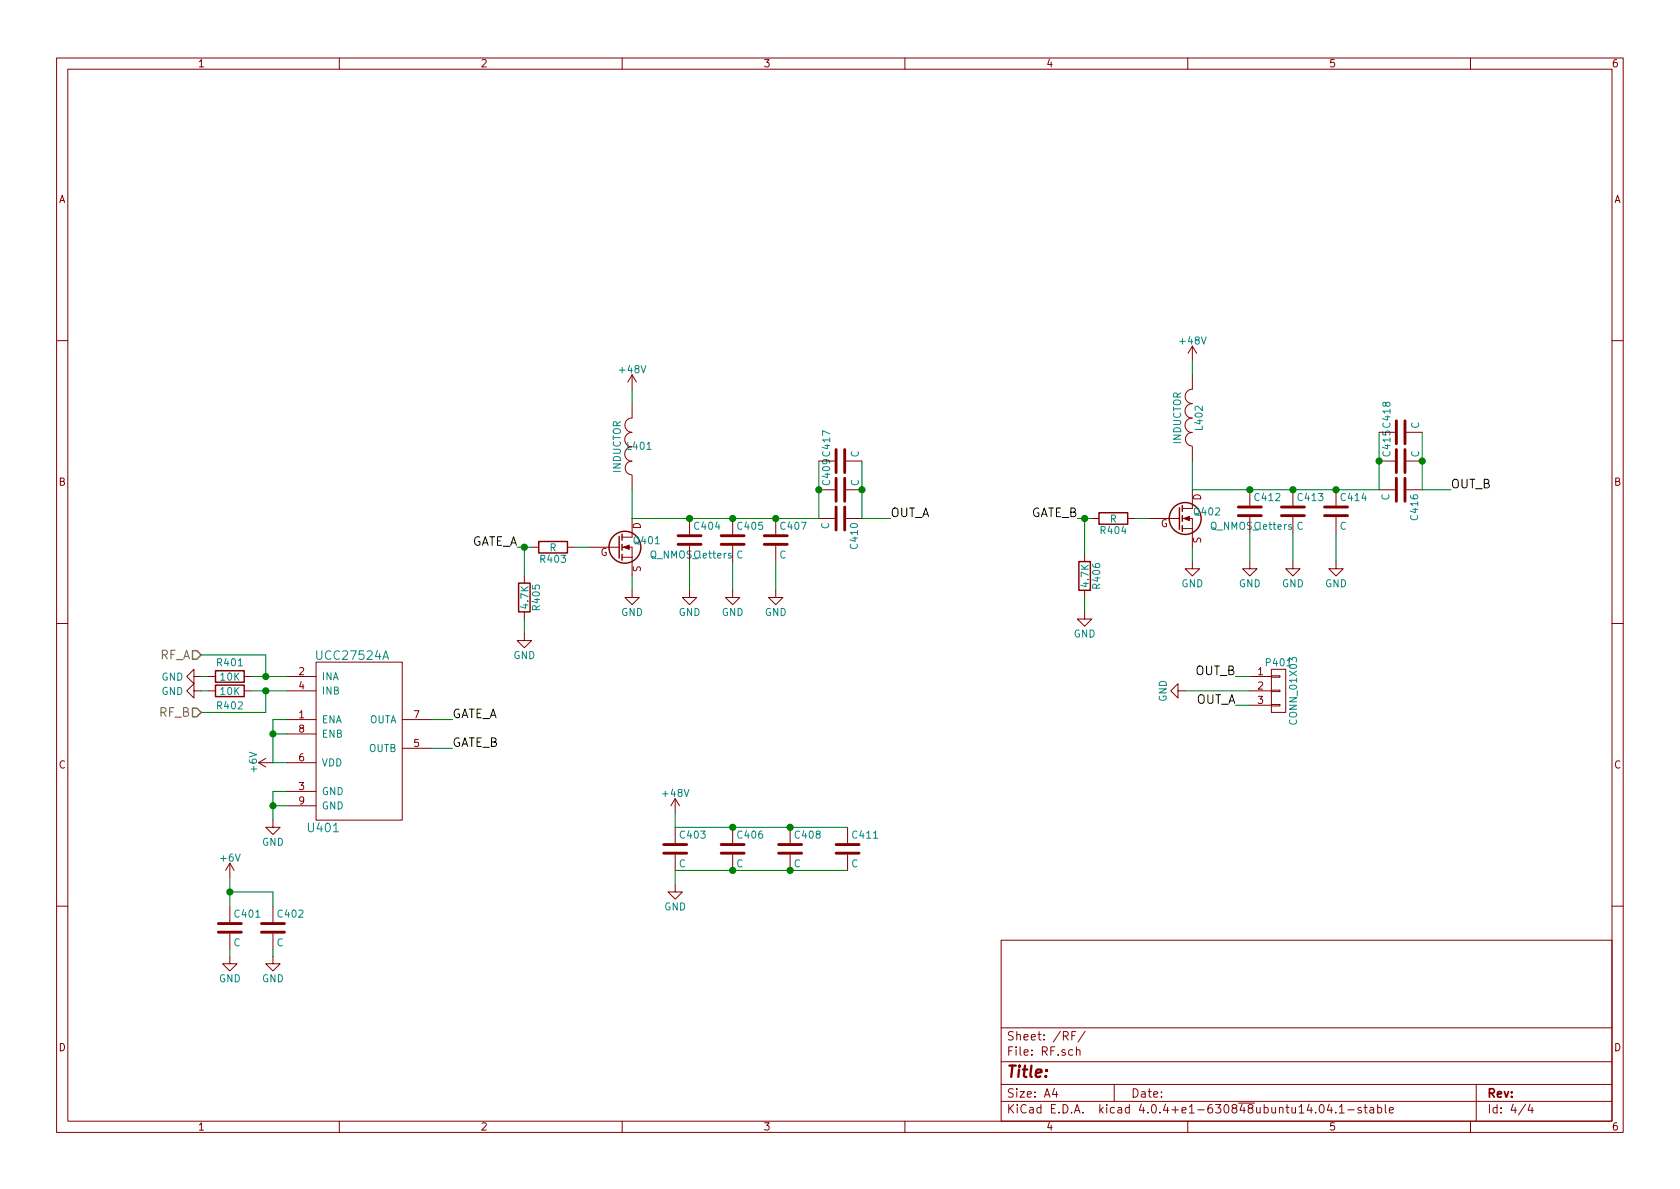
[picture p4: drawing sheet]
EESchema Schematic File Version 2
LIBS:power
LIBS:device
LIBS:transistors
LIBS:conn
LIBS:linear
LIBS:regul
LIBS:74xx
LIBS:cmos4000
LIBS:adc-dac
LIBS:memory
LIBS:xilinx
LIBS:microcontrollers
LIBS:dsp
LIBS:microchip
LIBS:analog_switches
LIBS:motorola
LIBS:texas
LIBS:intel
LIBS:audio
LIBS:interface
LIBS:digital-audio
LIBS:philips
LIBS:display
LIBS:cypress
LIBS:siliconi
LIBS:opto
LIBS:atmel
LIBS:contrib
LIBS:valves
LIBS:wbraun_ic_lib
LIBS:class_e-cache
EELAYER 25 0
EELAYER END
$Descr A4 11693 8268
encoding utf-8
Sheet 4 4
Title ""
Date ""
Rev ""
Comp ""
Comment1 ""
Comment2 ""
Comment3 ""
Comment4 ""
$EndDescr
$Comp
L Q_NMOS_letters Q401
U 1 1
P 4300 3800
F 0 "Q401" H 4600 3850 50  0000 R CNN
F 1 "Q_NMOS_letters" H 5100 3750 50  0000 R CNN
F 2 "wbraun_smd:GS66508T" H 4500 3900 50  0001 C CNN
F 3 "" H 4300 3800 50  0000 C CNN
	1    4300 3800
	1    0    0    -1  
$EndComp
$Comp
L INDUCTOR L401
U 1 1
P 4400 3100
F 0 "L401" H 4350 3100 50  0000 C CNN
F 1 "INDUCTOR" V 4500 3100 50  0000 C CNN
F 2 "wbraun_smd:2929SQ" H 4400 3100 50  0001 C CNN
F 3 "" H 4400 3100 50  0000 C CNN
	1    4400 3100
	-1   0    0    1   
$EndComp
$Comp
L R R403
U 1 1
P 3850 3800
F 0 "R403" V 3930 3800 50  0000 C CNN
F 1 "R" V 3850 3800 50  0000 C CNN
F 2 "Resistors_SMD:R_0805" V 3780 3800 50  0001 C CNN
F 3 "" H 3850 3800 50  0000 C CNN
	1    3850 3800
	0    1    1    0   
$EndComp
$Comp
L C C404
U 1 1
P 4800 3750
F 0 "C404" H 4825 3850 50  0000 L CNN
F 1 "C" H 4825 3650 50  0000 L CNN
F 2 "Capacitors_SMD:C_1206" H 4838 3600 50  0001 C CNN
F 3 "" H 4800 3750 50  0000 C CNN
	1    4800 3750
	1    0    0    -1  
$EndComp
$Comp
L C C405
U 1 1
P 5100 3750
F 0 "C405" H 5125 3850 50  0000 L CNN
F 1 "C" H 5125 3650 50  0000 L CNN
F 2 "Capacitors_SMD:C_1206" H 5138 3600 50  0001 C CNN
F 3 "" H 5100 3750 50  0000 C CNN
	1    5100 3750
	1    0    0    -1  
$EndComp
$Comp
L C C410
U 1 1
P 5850 3600
F 0 "C410" H 5875 3700 50  0000 L CNN
F 1 "C" H 5875 3500 50  0000 L CNN
F 2 "Capacitors_SMD:C_1206" H 5888 3450 50  0001 C CNN
F 3 "" H 5850 3600 50  0000 C CNN
	1    5850 3600
	0    1    1    0   
$EndComp
$Comp
L C C409
U 1 1
P 5850 3400
F 0 "C409" H 5875 3500 50  0000 L CNN
F 1 "C" H 5875 3300 50  0000 L CNN
F 2 "Capacitors_SMD:C_1206" H 5888 3250 50  0001 C CNN
F 3 "" H 5850 3400 50  0000 C CNN
	1    5850 3400
	0    -1   -1   0   
$EndComp
$Comp
L C C407
U 1 1
P 5400 3750
F 0 "C407" H 5425 3850 50  0000 L CNN
F 1 "C" H 5425 3650 50  0000 L CNN
F 2 "Capacitors_SMD:C_1206" H 5438 3600 50  0001 C CNN
F 3 "" H 5400 3750 50  0000 C CNN
	1    5400 3750
	1    0    0    -1  
$EndComp
$Comp
L GND #PWR410
U 1 1
P 4400 4100
F 0 "#PWR410" H 4400 3850 50  0001 C CNN
F 1 "GND" H 4400 3950 50  0000 C CNN
F 2 "" H 4400 4100 50  0000 C CNN
F 3 "" H 4400 4100 50  0000 C CNN
	1    4400 4100
	1    0    0    -1  
$EndComp
$Comp
L GND #PWR413
U 1 1
P 4800 4100
F 0 "#PWR413" H 4800 3850 50  0001 C CNN
F 1 "GND" H 4800 3950 50  0000 C CNN
F 2 "" H 4800 4100 50  0000 C CNN
F 3 "" H 4800 4100 50  0000 C CNN
	1    4800 4100
	1    0    0    -1  
$EndComp
$Comp
L GND #PWR414
U 1 1
P 5100 4100
F 0 "#PWR414" H 5100 3850 50  0001 C CNN
F 1 "GND" H 5100 3950 50  0000 C CNN
F 2 "" H 5100 4100 50  0000 C CNN
F 3 "" H 5100 4100 50  0000 C CNN
	1    5100 4100
	1    0    0    -1  
$EndComp
$Comp
L GND #PWR415
U 1 1
P 5400 4100
F 0 "#PWR415" H 5400 3850 50  0001 C CNN
F 1 "GND" H 5400 3950 50  0000 C CNN
F 2 "" H 5400 4100 50  0000 C CNN
F 3 "" H 5400 4100 50  0000 C CNN
	1    5400 4100
	1    0    0    -1  
$EndComp
$Comp
L UCC27524A U401
U 1 1
P 2500 5100
F 0 "U401" H 2250 4450 60  0000 C CNN
F 1 "UCC27524A" H 2450 5650 60  0000 C CNN
F 2 "Housings_SOIC:SOIC-8-1EP_3.9x4.9mm_Pitch1.27mm" H 2500 5100 60  0001 C CNN
F 3 "" H 2500 5100 60  0001 C CNN
	1    2500 5100
	1    0    0    -1  
$EndComp
$Comp
L +48V #PWR409
U 1 1
P 4400 2700
F 0 "#PWR409" H 4400 2550 50  0001 C CNN
F 1 "+48V" H 4400 2840 50  0000 C CNN
F 2 "" H 4400 2700 50  0000 C CNN
F 3 "" H 4400 2700 50  0000 C CNN
	1    4400 2700
	1    0    0    -1  
$EndComp
$Comp
L +6V #PWR405
U 1 1
P 1900 5300
F 0 "#PWR405" H 1900 5150 50  0001 C CNN
F 1 "+6V" H 1900 5440 50  0000 C CNN
F 2 "" H 1900 5300 50  0000 C CNN
F 3 "" H 1900 5300 50  0000 C CNN
	1    1900 5300
	0    -1   -1   0   
$EndComp
$Comp
L GND #PWR406
U 1 1
P 1900 5700
F 0 "#PWR406" H 1900 5450 50  0001 C CNN
F 1 "GND" H 1900 5550 50  0000 C CNN
F 2 "" H 1900 5700 50  0000 C CNN
F 3 "" H 1900 5700 50  0000 C CNN
	1    1900 5700
	1    0    0    -1  
$EndComp
Wire Wire Line
	4400 2700 4400 2800
Wire Wire Line
	4400 3400 4400 3600
Wire Wire Line
	4400 3600 5700 3600
Connection ~ 4800 3600
Connection ~ 5100 3600
Connection ~ 5400 3600
Wire Wire Line
	5700 3600 5700 3200
Wire Wire Line
	6000 3200 6000 3600
Wire Wire Line
	5400 3900 5400 4100
Wire Wire Line
	5100 3900 5100 4100
Wire Wire Line
	4800 3900 4800 4100
Wire Wire Line
	4400 4000 4400 4100
Wire Wire Line
	4100 3800 4000 3800
Wire Wire Line
	3700 3800 3600 3800
Wire Wire Line
	3000 5000 3150 5000
Wire Wire Line
	1750 4700 2000 4700
$Comp
L R R401
U 1 1
P 1600 4700
F 0 "R401" V 1500 4700 50  0000 C CNN
F 1 "10K" V 1600 4700 50  0000 C CNN
F 2 "Resistors_SMD:R_0603" V 1530 4700 50  0001 C CNN
F 3 "" H 1600 4700 50  0000 C CNN
	1    1600 4700
	0    1    1    0   
$EndComp
Wire Wire Line
	1750 4800 2000 4800
Wire Wire Line
	1850 4550 1850 4700
Wire Wire Line
	1400 4550 1850 4550
Connection ~ 1850 4700
$Comp
L GND #PWR401
U 1 1
P 1400 4700
F 0 "#PWR401" H 1400 4450 50  0001 C CNN
F 1 "GND" V 1400 4500 50  0000 C CNN
F 2 "" H 1400 4700 50  0000 C CNN
F 3 "" H 1400 4700 50  0000 C CNN
	1    1400 4700
	0    1    1    0   
$EndComp
Wire Wire Line
	1400 4700 1450 4700
Wire Wire Line
	1900 5300 2000 5300
Wire Wire Line
	1900 5700 1900 5500
Wire Wire Line
	1900 5500 2000 5500
Wire Wire Line
	2000 5600 1900 5600
Connection ~ 1900 5600
Text Label 3150 5000 0    60   ~ 0
GATE_A
Text Label 3600 3800 2    60   ~ 0
GATE_A
$Comp
L C C401
U 1 1
P 1600 6450
F 0 "C401" H 1625 6550 50  0000 L CNN
F 1 "C" H 1625 6350 50  0000 L CNN
F 2 "Capacitors_SMD:C_0603" H 1638 6300 50  0001 C CNN
F 3 "" H 1600 6450 50  0000 C CNN
	1    1600 6450
	1    0    0    -1  
$EndComp
$Comp
L C C402
U 1 1
P 1900 6450
F 0 "C402" H 1925 6550 50  0000 L CNN
F 1 "C" H 1925 6350 50  0000 L CNN
F 2 "Capacitors_SMD:C_0603" H 1938 6300 50  0001 C CNN
F 3 "" H 1900 6450 50  0000 C CNN
	1    1900 6450
	1    0    0    -1  
$EndComp
$Comp
L GND #PWR407
U 1 1
P 1900 6650
F 0 "#PWR407" H 1900 6400 50  0001 C CNN
F 1 "GND" H 1900 6500 50  0000 C CNN
F 2 "" H 1900 6650 50  0000 C CNN
F 3 "" H 1900 6650 50  0000 C CNN
	1    1900 6650
	1    0    0    -1  
$EndComp
$Comp
L GND #PWR404
U 1 1
P 1600 6650
F 0 "#PWR404" H 1600 6400 50  0001 C CNN
F 1 "GND" H 1600 6500 50  0000 C CNN
F 2 "" H 1600 6650 50  0000 C CNN
F 3 "" H 1600 6650 50  0000 C CNN
	1    1600 6650
	1    0    0    -1  
$EndComp
$Comp
L +6V #PWR403
U 1 1
P 1600 6100
F 0 "#PWR403" H 1600 5950 50  0001 C CNN
F 1 "+6V" H 1600 6240 50  0000 C CNN
F 2 "" H 1600 6100 50  0000 C CNN
F 3 "" H 1600 6100 50  0000 C CNN
	1    1600 6100
	1    0    0    -1  
$EndComp
Wire Wire Line
	1900 6600 1900 6650
Wire Wire Line
	1600 6600 1600 6650
Wire Wire Line
	1600 6100 1600 6300
Wire Wire Line
	1600 6200 1900 6200
Wire Wire Line
	1900 6200 1900 6300
Connection ~ 1600 6200
Wire Wire Line
	6000 3600 6200 3600
$Comp
L C C403
U 1 1
P 4700 5900
F 0 "C403" H 4725 6000 50  0000 L CNN
F 1 "C" H 4725 5800 50  0000 L CNN
F 2 "Capacitors_SMD:C_1206" H 4738 5750 50  0001 C CNN
F 3 "" H 4700 5900 50  0000 C CNN
	1    4700 5900
	1    0    0    -1  
$EndComp
$Comp
L C C406
U 1 1
P 5100 5900
F 0 "C406" H 5125 6000 50  0000 L CNN
F 1 "C" H 5125 5800 50  0000 L CNN
F 2 "Capacitors_SMD:C_1206" H 5138 5750 50  0001 C CNN
F 3 "" H 5100 5900 50  0000 C CNN
	1    5100 5900
	1    0    0    -1  
$EndComp
$Comp
L C C408
U 1 1
P 5500 5900
F 0 "C408" H 5525 6000 50  0000 L CNN
F 1 "C" H 5525 5800 50  0000 L CNN
F 2 "Capacitors_SMD:C_1206" H 5538 5750 50  0001 C CNN
F 3 "" H 5500 5900 50  0000 C CNN
	1    5500 5900
	1    0    0    -1  
$EndComp
$Comp
L C C411
U 1 1
P 5900 5900
F 0 "C411" H 5925 6000 50  0000 L CNN
F 1 "C" H 5925 5800 50  0000 L CNN
F 2 "Capacitors_SMD:C_1206" H 5938 5750 50  0001 C CNN
F 3 "" H 5900 5900 50  0000 C CNN
	1    5900 5900
	1    0    0    -1  
$EndComp
$Comp
L +48V #PWR411
U 1 1
P 4700 5650
F 0 "#PWR411" H 4700 5500 50  0001 C CNN
F 1 "+48V" H 4700 5790 50  0000 C CNN
F 2 "" H 4700 5650 50  0000 C CNN
F 3 "" H 4700 5650 50  0000 C CNN
	1    4700 5650
	1    0    0    -1  
$EndComp
$Comp
L GND #PWR412
U 1 1
P 4700 6150
F 0 "#PWR412" H 4700 5900 50  0001 C CNN
F 1 "GND" H 4700 6000 50  0000 C CNN
F 2 "" H 4700 6150 50  0000 C CNN
F 3 "" H 4700 6150 50  0000 C CNN
	1    4700 6150
	1    0    0    -1  
$EndComp
Wire Wire Line
	4700 5650 4700 5750
Wire Wire Line
	4700 6050 4700 6150
Wire Wire Line
	4700 5750 5900 5750
Connection ~ 5100 5750
Connection ~ 5500 5750
Wire Wire Line
	4700 6050 5900 6050
Connection ~ 5100 6050
Connection ~ 5500 6050
$Comp
L Q_NMOS_letters Q402
U 1 1
P 8200 3600
F 0 "Q402" H 8500 3650 50  0000 R CNN
F 1 "Q_NMOS_letters" H 9000 3550 50  0000 R CNN
F 2 "wbraun_smd:GS66508T" H 8400 3700 50  0001 C CNN
F 3 "" H 8200 3600 50  0000 C CNN
	1    8200 3600
	1    0    0    -1  
$EndComp
$Comp
L INDUCTOR L402
U 1 1
P 8300 2900
F 0 "L402" V 8250 2900 50  0000 C CNN
F 1 "INDUCTOR" V 8400 2900 50  0000 C CNN
F 2 "wbraun_smd:2929SQ" H 8300 2900 50  0001 C CNN
F 3 "" H 8300 2900 50  0000 C CNN
	1    8300 2900
	-1   0    0    1   
$EndComp
$Comp
L R R404
U 1 1
P 7750 3600
F 0 "R404" V 7830 3600 50  0000 C CNN
F 1 "R" V 7750 3600 50  0000 C CNN
F 2 "Resistors_SMD:R_0805" V 7680 3600 50  0001 C CNN
F 3 "" H 7750 3600 50  0000 C CNN
	1    7750 3600
	0    1    1    0   
$EndComp
$Comp
L C C412
U 1 1
P 8700 3550
F 0 "C412" H 8725 3650 50  0000 L CNN
F 1 "C" H 8725 3450 50  0000 L CNN
F 2 "Capacitors_SMD:C_1206" H 8738 3400 50  0001 C CNN
F 3 "" H 8700 3550 50  0000 C CNN
	1    8700 3550
	1    0    0    -1  
$EndComp
$Comp
L C C413
U 1 1
P 9000 3550
F 0 "C413" H 9025 3650 50  0000 L CNN
F 1 "C" H 9025 3450 50  0000 L CNN
F 2 "Capacitors_SMD:C_1206" H 9038 3400 50  0001 C CNN
F 3 "" H 9000 3550 50  0000 C CNN
	1    9000 3550
	1    0    0    -1  
$EndComp
$Comp
L C C416
U 1 1
P 9750 3400
F 0 "C416" H 9775 3500 50  0000 L CNN
F 1 "C" H 9775 3300 50  0000 L CNN
F 2 "Capacitors_SMD:C_1206" H 9788 3250 50  0001 C CNN
F 3 "" H 9750 3400 50  0000 C CNN
	1    9750 3400
	0    1    1    0   
$EndComp
$Comp
L C C415
U 1 1
P 9750 3200
F 0 "C415" H 9775 3300 50  0000 L CNN
F 1 "C" H 9775 3100 50  0000 L CNN
F 2 "Capacitors_SMD:C_1206" H 9788 3050 50  0001 C CNN
F 3 "" H 9750 3200 50  0000 C CNN
	1    9750 3200
	0    -1   -1   0   
$EndComp
$Comp
L C C414
U 1 1
P 9300 3550
F 0 "C414" H 9325 3650 50  0000 L CNN
F 1 "C" H 9325 3450 50  0000 L CNN
F 2 "Capacitors_SMD:C_1206" H 9338 3400 50  0001 C CNN
F 3 "" H 9300 3550 50  0000 C CNN
	1    9300 3550
	1    0    0    -1  
$EndComp
$Comp
L GND #PWR419
U 1 1
P 8300 3900
F 0 "#PWR419" H 8300 3650 50  0001 C CNN
F 1 "GND" H 8300 3750 50  0000 C CNN
F 2 "" H 8300 3900 50  0000 C CNN
F 3 "" H 8300 3900 50  0000 C CNN
	1    8300 3900
	1    0    0    -1  
$EndComp
$Comp
L GND #PWR420
U 1 1
P 8700 3900
F 0 "#PWR420" H 8700 3650 50  0001 C CNN
F 1 "GND" H 8700 3750 50  0000 C CNN
F 2 "" H 8700 3900 50  0000 C CNN
F 3 "" H 8700 3900 50  0000 C CNN
	1    8700 3900
	1    0    0    -1  
$EndComp
$Comp
L GND #PWR421
U 1 1
P 9000 3900
F 0 "#PWR421" H 9000 3650 50  0001 C CNN
F 1 "GND" H 9000 3750 50  0000 C CNN
F 2 "" H 9000 3900 50  0000 C CNN
F 3 "" H 9000 3900 50  0000 C CNN
	1    9000 3900
	1    0    0    -1  
$EndComp
$Comp
L GND #PWR422
U 1 1
P 9300 3900
F 0 "#PWR422" H 9300 3650 50  0001 C CNN
F 1 "GND" H 9300 3750 50  0000 C CNN
F 2 "" H 9300 3900 50  0000 C CNN
F 3 "" H 9300 3900 50  0000 C CNN
	1    9300 3900
	1    0    0    -1  
$EndComp
$Comp
L +48V #PWR418
U 1 1
P 8300 2500
F 0 "#PWR418" H 8300 2350 50  0001 C CNN
F 1 "+48V" H 8300 2640 50  0000 C CNN
F 2 "" H 8300 2500 50  0000 C CNN
F 3 "" H 8300 2500 50  0000 C CNN
	1    8300 2500
	1    0    0    -1  
$EndComp
Wire Wire Line
	8300 2500 8300 2600
Wire Wire Line
	8300 3200 8300 3400
Wire Wire Line
	8300 3400 9600 3400
Connection ~ 8700 3400
Connection ~ 9000 3400
Connection ~ 9300 3400
Wire Wire Line
	9600 3400 9600 3000
Wire Wire Line
	9900 3000 9900 3400
Wire Wire Line
	9300 3700 9300 3900
Wire Wire Line
	9000 3700 9000 3900
Wire Wire Line
	8700 3700 8700 3900
Wire Wire Line
	8300 3800 8300 3900
Wire Wire Line
	8000 3600 7900 3600
Wire Wire Line
	7600 3600 7500 3600
Text Label 7500 3600 2    60   ~ 0
GATE_B
Wire Wire Line
	9900 3400 10100 3400
Wire Wire Line
	2000 5000 1900 5000
Wire Wire Line
	1900 5000 1900 5300
Wire Wire Line
	2000 5100 1900 5100
Connection ~ 1900 5100
Text HLabel 1400 4550 0    60   Input ~ 0
RF_A
$Comp
L R R402
U 1 1
P 1600 4800
F 0 "R402" V 1700 4800 50  0000 C CNN
F 1 "10K" V 1600 4800 50  0000 C CNN
F 2 "Resistors_SMD:R_0603" V 1530 4800 50  0001 C CNN
F 3 "" H 1600 4800 50  0000 C CNN
	1    1600 4800
	0    1    1    0   
$EndComp
$Comp
L GND #PWR402
U 1 1
P 1400 4800
F 0 "#PWR402" H 1400 4550 50  0001 C CNN
F 1 "GND" V 1400 4600 50  0000 C CNN
F 2 "" H 1400 4800 50  0000 C CNN
F 3 "" H 1400 4800 50  0000 C CNN
	1    1400 4800
	0    1    1    0   
$EndComp
Wire Wire Line
	1450 4800 1400 4800
Wire Wire Line
	1850 4800 1850 4950
Wire Wire Line
	1850 4950 1400 4950
Connection ~ 1850 4800
Text HLabel 1400 4950 0    60   Input ~ 0
RF_B
Wire Wire Line
	3000 5200 3150 5200
Text Label 3150 5200 0    60   ~ 0
GATE_B
$Comp
L CONN_01X03 P401
U 1 1
P 8900 4800
F 0 "P401" H 8900 5000 50  0000 C CNN
F 1 "CONN_01X03" V 9000 4800 50  0000 C CNN
F 2 "wbraun_smd:terminalBlock-3.5mm-3" H 8900 4800 50  0001 C CNN
F 3 "" H 8900 4800 50  0000 C CNN
	1    8900 4800
	1    0    0    -1  
$EndComp
Wire Wire Line
	8700 4700 8600 4700
Wire Wire Line
	8700 4900 8600 4900
$Comp
L GND #PWR417
U 1 1
P 8250 4800
F 0 "#PWR417" H 8250 4550 50  0001 C CNN
F 1 "GND" H 8250 4650 50  0000 C CNN
F 2 "" H 8250 4800 50  0000 C CNN
F 3 "" H 8250 4800 50  0000 C CNN
	1    8250 4800
	0    1    1    0   
$EndComp
Text Label 8600 4900 2    60   ~ 0
OUT_A
Text Label 8600 4700 2    60   ~ 0
OUT_B
Text Label 6200 3600 0    60   ~ 0
OUT_A
Text Label 10100 3400 0    60   ~ 0
OUT_B
Wire Wire Line
	8700 4800 8250 4800
$Comp
L R R405
U 1 1
P 3650 4150
F 0 "R405" V 3730 4150 50  0000 C CNN
F 1 "4.7K" V 3650 4150 50  0000 C CNN
F 2 "Resistors_SMD:R_0603" V 3580 4150 50  0001 C CNN
F 3 "" H 3650 4150 50  0000 C CNN
	1    3650 4150
	1    0    0    -1  
$EndComp
$Comp
L R R406
U 1 1
P 7550 4000
F 0 "R406" V 7630 4000 50  0000 C CNN
F 1 "4.7K" V 7550 4000 50  0000 C CNN
F 2 "Resistors_SMD:R_0603" V 7480 4000 50  0001 C CNN
F 3 "" H 7550 4000 50  0000 C CNN
	1    7550 4000
	1    0    0    -1  
$EndComp
$Comp
L GND #PWR416
U 1 1
P 7550 4250
F 0 "#PWR416" H 7550 4000 50  0001 C CNN
F 1 "GND" H 7550 4100 50  0000 C CNN
F 2 "" H 7550 4250 50  0000 C CNN
F 3 "" H 7550 4250 50  0000 C CNN
	1    7550 4250
	1    0    0    -1  
$EndComp
$Comp
L GND #PWR408
U 1 1
P 3650 4400
F 0 "#PWR408" H 3650 4150 50  0001 C CNN
F 1 "GND" H 3650 4250 50  0000 C CNN
F 2 "" H 3650 4400 50  0000 C CNN
F 3 "" H 3650 4400 50  0000 C CNN
	1    3650 4400
	1    0    0    -1  
$EndComp
Wire Wire Line
	7550 3600 7550 3850
Connection ~ 7550 3600
Wire Wire Line
	7550 4150 7550 4250
Wire Wire Line
	3650 3800 3650 4000
Connection ~ 3650 3800
Wire Wire Line
	3650 4300 3650 4400
$Comp
L C C417
U 1 1
P 5850 3200
F 0 "C417" H 5875 3300 50  0000 L CNN
F 1 "C" H 5875 3100 50  0000 L CNN
F 2 "Capacitors_SMD:C_1206" H 5888 3050 50  0001 C CNN
F 3 "" H 5850 3200 50  0000 C CNN
	1    5850 3200
	0    -1   -1   0   
$EndComp
$Comp
L C C418
U 1 1
P 9750 3000
F 0 "C418" H 9775 3100 50  0000 L CNN
F 1 "C" H 9775 2900 50  0000 L CNN
F 2 "Capacitors_SMD:C_1206" H 9788 2850 50  0001 C CNN
F 3 "" H 9750 3000 50  0000 C CNN
	1    9750 3000
	0    -1   -1   0   
$EndComp
Connection ~ 9900 3200
Connection ~ 9600 3200
Connection ~ 6000 3400
Connection ~ 5700 3400
$EndSCHEMATC
